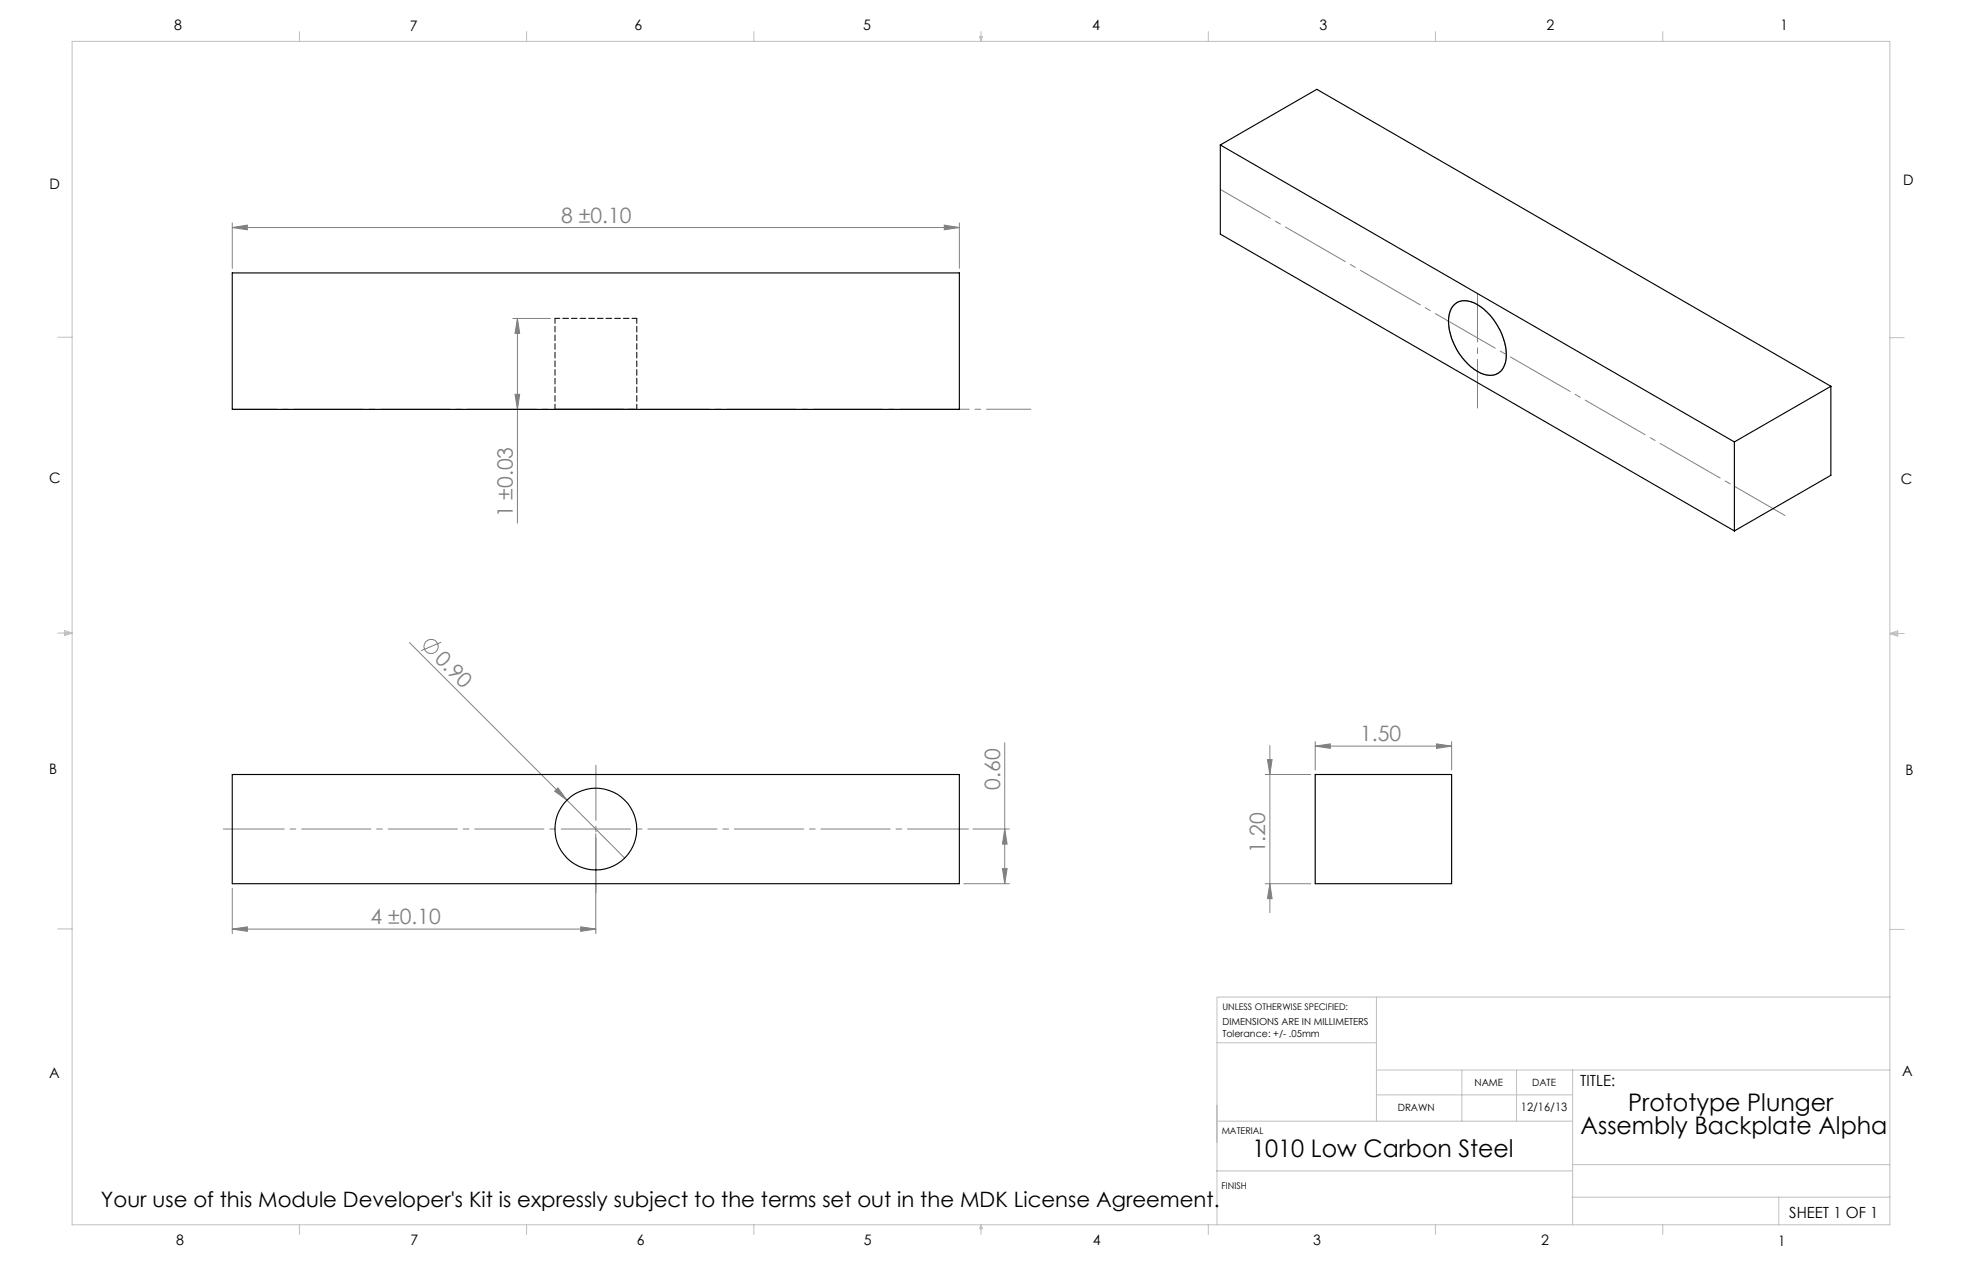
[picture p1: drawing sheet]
<svg xmlns="http://www.w3.org/2000/svg" width="432mm" height="279mm" viewBox="0 0 432 279" stroke-linecap="round" stroke-linejoin="round" font-family="sans-serif">
<g fill="none" stroke="#808080" stroke-width=".22">
<path d="M51.1 49v10.1M51.1 50.1h160M51.1 50.1l3.3-.6v1.1zM207.8 49.5l3.3 .6-3.3 .5zM211.1 49v10.1M112.9 70.1h8.2M113.9 70.1v45M113.9 70.1l.5 3.2h-1.1zM113.3 86.7h1.1l-.5 3.4zM90.1 141.4l34.7 34.6M97.1 141.3l-4.4 1.9M122.1 174.1l.7-.7 2 2.6z"/>
<path d="M124.8 176l12.7 12.8M221.1 163.4v31M278.4 170.4h10.1M278.9 167.1h1.1l-.5 3.3zM279.5 164v36.8M289.5 163.2v6.2M289.5 164.1h30M289.5 164.1l3.3-.4v.9zM316.2 163.7l3.3 .4-3.3 .5zM319.5 163.2v6.2M51.1 195.4v10M131.1 183.4v22"/>
<path d="M212.1 194.4h10M214.1 182.4h8M220.6 191.1h1.1l-.6 3.3zM221.1 182.4l.6 3.3h-1.1zM278.4 194.4h10.1M279.5 194.4l.5 3.3h-1.1zM51.1 204.4h80M51.1 204.4l3.3-.5v1zM127.8 203.9l3.3 .5-3.3 .5z"/>
<circle cx="94.9" cy="142.2" r="1.57"/>
</g>
<path d="M320.2 66.9a4.2 4.2 0 0 1 5.2 .3 13.5 13.5 0 0 1 6 12.1 3.5 3.5 0 0 1-5.2 2.9 13.3 13.3 0 0 1-7.3-12.9l.5-1.4zM122.1 90.1h18z" fill="none" stroke="#808080" stroke-width=".25"/>
<path d="M131.1 168.4v28" fill="none" stroke="#808080" stroke-width=".22" stroke-dasharray="15.2 1.3 1.3 1.3" stroke-dashoffset="3.1"/>
<path d="M49.1 182.4h164" fill="none" stroke="#808080" stroke-width=".22" stroke-dasharray="15.2 1.3 1.3 1.3" stroke-dashoffset="1.8"/>
<g fill="none" stroke="#c0c0c0" stroke-width=".22">
<path d="M15.9 9.1h400v260.4h-400zM65.9 6.9v2.2M115.9 6.9v2.2M165.9 6.9v2.2M215.6 8h.6l-.3 1.1zM215.7 8l.2 1.1M215.9 6.9v2.2M216 8l-.1 1.1M265.9 6.9v2.2M315.9 6.9v2.2M365.9 6.9v2.2M12.7 74.2h3.2"/>
<path d="M415.9 74.3h3.2M12.7 139.3h3.2M14.2 139.1l1.7 .2M14.2 138.7l1.7 .6-1.7 .5zM15.9 139.3l-1.7 .3M415.9 139.4h3.2M415.9 139.4l1.8-.6v1.2zM415.9 139.4l1.8 .3M417.7 139.2l-1.8 .2M12.7 204.4h3.2M302.9 219.4v27.3M415.9 219.4h-148.1v50.1"/>
<path d="M415.9 204.5h3.2M267.8 229.4h35.1M302.9 235.4h113M321.7 235.4v11.3M333.8 235.4v11.3M346.1 235.4v34.1M267.8 246.7h78.3M267.8 243.1v8.2M302.9 240.9h43.2M346.1 256.2h69.8M346.1 257.6l-78.3 .1M65.9 269.5v2.1"/>
<path d="M115.9 269.5v2.1M165.9 269.5v2.1M215.9 269.5l.3 .8h-.6zM215.9 269.5v2.1M265.9 269.5v2.1M315.9 269.5v2.1M345.9 263.4h70M365.9 269.5v2.1M391.5 263.4v6.1"/>
</g>
<path d="M268.6 41.7l124.3 71.7" fill="none" stroke="#808080" stroke-width=".22" stroke-dasharray="15.2 1.3 1.3 1.3" stroke-dashoffset="2.6"/>
<path d="M325.2 64.5v25.3" fill="none" stroke="#808080" stroke-width=".22" stroke-dasharray="15.2 1.3 1.3 1.3" stroke-dashoffset="4.5"/>
<path d="M51.1 90h175.8" fill="none" stroke="#808080" stroke-width=".22" stroke-dasharray="15.2 1.3 1.3 1.3" stroke-dashoffset="5.5"/>
<path d="M131.1 90h.1" fill="none" stroke="#808080" stroke-width=".22" stroke-dasharray="15.2 1.3 1.3 1.3"/>
<g fill="#808080">
<path d="M122.1 174.1l.7-.7 2 2.6z"/>
<path d="M207.8 49.5l3.3 .6-3.3 .5zM51.1 50.1l3.3-.6v1.1z"/>
<path d="M51.1 204.4l3.3-.5v1zM127.8 203.9l3.3 .5-3.3 .5zM289.5 164.1l3.3-.4v.9zM316.2 163.7l3.3 .4-3.3 .5z"/>
<path d="M220.6 191.1h1.1l-.6 3.3zM221.1 182.4l.6 3.3h-1.1z"/>
<path d="M113.9 70.1l.5 3.2h-1.1zM113.3 86.7h1.1l-.5 3.4zM278.9 167.1h1.1l-.5 3.3zM279.5 194.4l.5 3.3h-1.1z"/>
</g>
<g fill="none" stroke="#000" stroke-width=".25">
<path d="M268.6 31.9v19.6l113.1 65.3M268.6 31.9l113.1 65.3M268.6 31.9l21.2-12.3 113.1 65.4M51.1 60h160v30.1h-160zM319.8 67.3a3.7 3.7 0 0 1 4.6-.7 13.7 13.7 0 0 1 7.1 12.2 3.7 3.7 0 0 1-5.6 3.3 13.5 13.5 0 0 1-7.1-12.2 5.1 5.1 0 0 1 1-2.6zM381.7 97.2v19.6M402.9 85l-21.2 12.2M402.9 85v19.6l-21.2 12.2M51.1 170.4h160v24h-160zM289.5 170.4h30v24h-30z"/>
<circle cx="131.1" cy="182.4" r="9"/>
</g>
<path d="M122.1 70v20M140.1 70h-18M140.1 90v-20" fill="none" stroke="#000" stroke-width=".22" stroke-dasharray="1.3 .6" stroke-dashoffset=".2"/>
<g font-size="5.3">
<text x="358.3" y="244.4">Prototype Plunger</text>
<text x="347.9" y="249.5">Assembly Backplate Alpha</text>
<text x="275.5" y="254.4">1010 Low Carbon Steel</text>
</g>
<g font-size="4.7" fill="#808080">
<text x="123.5" y="49">8 ±0.10</text>
<text x="112.9" y="113.8" transform="rotate(-90 112.9 113.8)">1 ±0.03</text>
<text x="95.5" y="145.2" transform="rotate(45 95.5 145.2)">0.90</text>
<text x="299.4" y="163.1">1.50</text>
<text x="220.1" y="173.7" transform="rotate(-90 220.1 173.7)">0.60</text>
<text x="278.5" y="187.7" transform="rotate(-90 278.5 187.7)">1.20</text>
<text x="81.5" y="203.4">4 ±0.10</text>
</g>
<text font-size="4.7" x="22.2" y="265.6">Your use of this Module Developer's Kit is expressly subject to the terms set out in the MDK License Agreement.</text>
<g font-size="3.4">
<text x="347.8" y="239">TITLE:</text>
<text x="393.8" y="267.9">SHEET 1 OF 1</text>
</g>
<g font-size="3.2">
<text x="38.3" y="6.7">8</text>
<text x="90.2" y="6.7">7</text>
<text x="139.7" y="6.5">6</text>
<text x="190" y="6.5">5</text>
<text x="240.4" y="6.5">4</text>
<text x="290.4" y="6.7">3</text>
<text x="340.4" y="6.5">2</text>
<text x="391.9" y="6.7">1</text>
<text x="10.9" y="41.6">D</text>
<text x="418.9" y="40.7">D</text>
<text x="10.9" y="106.3">C</text>
<text x="418.4" y="106.4">C</text>
<text x="10.8" y="170.2">B</text>
<text x="419.4" y="170.6">B</text>
<text x="10.8" y="237.2">A</text>
<text x="418.6" y="236.8">A</text>
<text x="38.8" y="273.8">8</text>
<text x="90.4" y="273.8">7</text>
<text x="140.2" y="273.8">6</text>
<text x="190.1" y="273.9">5</text>
<text x="240.5" y="273.8">4</text>
<text x="289" y="273.9">3</text>
<text x="339.1" y="273.8">2</text>
<text x="391.4" y="274.1">1</text>
</g>
<text font-size="2.5" x="334.7" y="244.4">12/16/13</text>
<g font-size="2.2">
<text x="324.5" y="239">NAME</text>
<text x="337.2" y="239">DATE</text>
<text x="307.6" y="244.5">DRAWN</text>
</g>
<g font-size="2.1">
<text x="269" y="225.6">DIMENSIONS ARE IN MILLIMETERS</text>
<text x="269" y="228.2">Tolerance: +/- .05mm</text>
</g>
<g font-size="2">
<text x="269" y="222.2">UNLESS OTHERWISE SPECIFIED:</text>
<text x="268.9" y="249.5">MATERIAL</text>
<text x="268.8" y="261.7">FINISH</text>
</g>
</svg>
